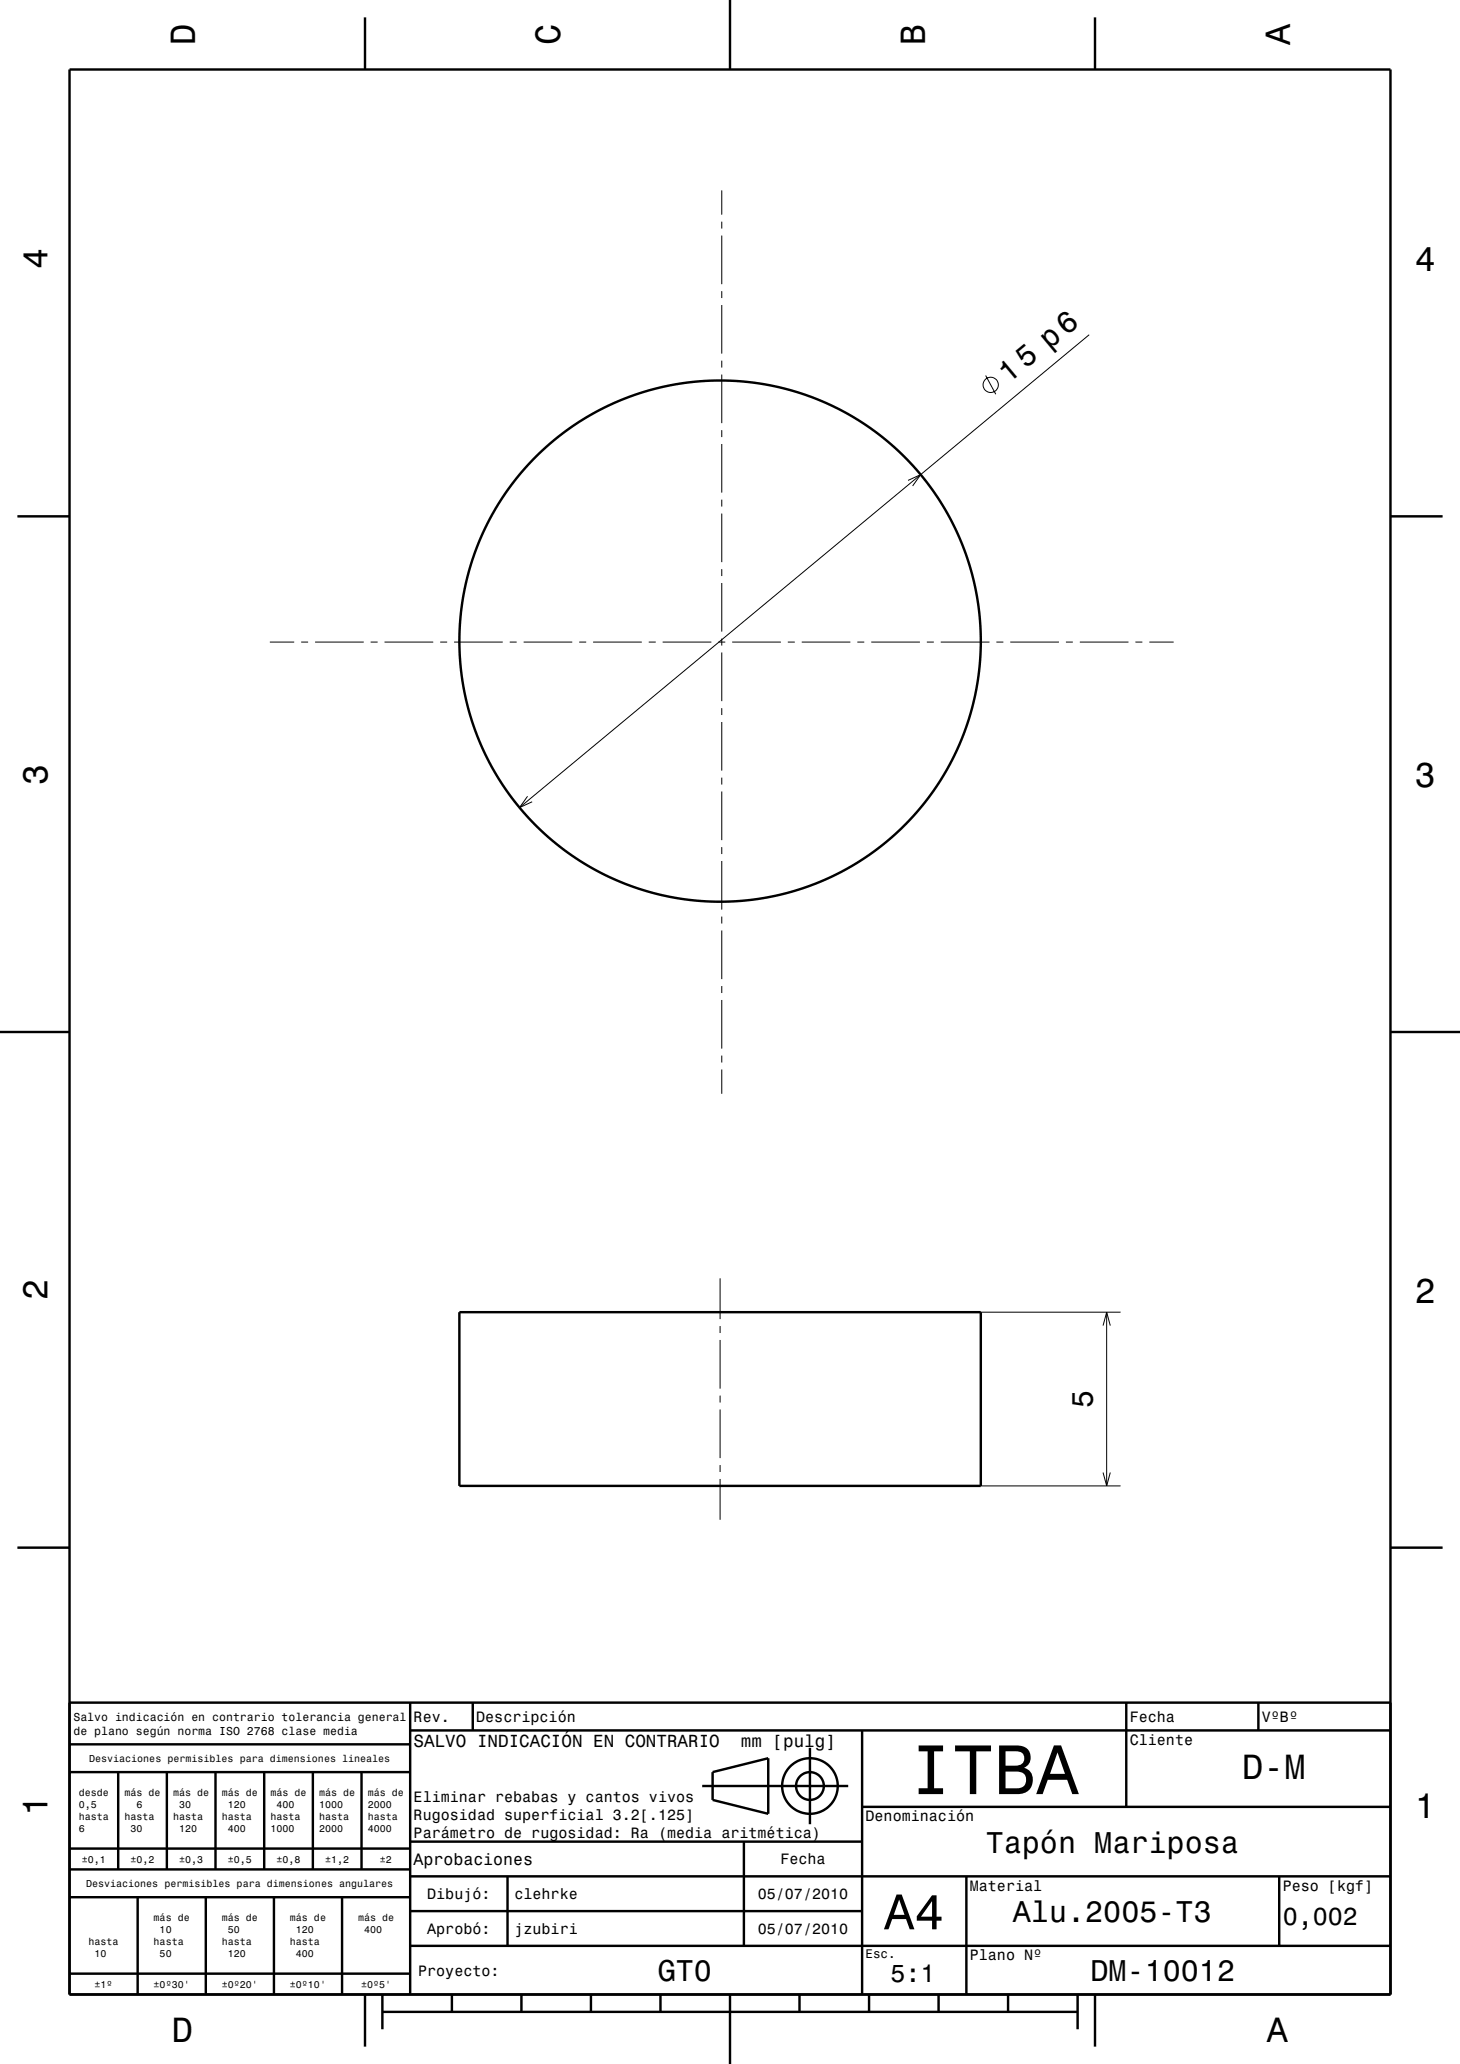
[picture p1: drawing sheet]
<svg xmlns="http://www.w3.org/2000/svg" width="210mm" height="297mm" viewBox="0 0 210 297" stroke-linecap="round" stroke-linejoin="round" font-family="sans-serif">
<g fill="none" stroke="#000" stroke-width=".14">
<path d="M103.8 27.4v3.5M103.8 31.9v1M103.8 33.9v7M103.8 41.9v1M103.8 43.9v7M103.8 51.9v1M103.8 53.9v7M141.8 54l1.4 2.7M156.7 48.2l-82 68M103.8 61.9v1M103.8 63.9v7M103.8 71.9v1"/>
<path d="M103.8 73.9v7M130.6 69.1l1.8-.8-1.1 1.6M38.8 92.4h3.5M43.3 92.4h1M45.3 92.4h7M53.3 92.4h1M55.3 92.4h7M63.3 92.4h1M65.3 92.4h7M73.3 92.4h1M75.3 92.4h7M83.3 92.4h1"/>
<path d="M85.3 92.4h7M93.3 92.4h1M95.3 92.4h7M103.3 92.4h1M103.8 81.9v1M103.8 83.9v7M103.8 91.9v1M103.8 93.9v7M105.3 92.4h7M113.3 92.4h1M115.3 92.4h7M123.3 92.4h1"/>
<path d="M125.3 92.4h7M133.3 92.4h1M135.3 92.4h7M143.3 92.4h1M145.3 92.4h7M153.3 92.4h1M155.3 92.4h7M163.3 92.4h1M165.3 92.4h3.5M75.9 114.6l-1.2 1.6 1.8-.8M103.8 101.9v1M103.8 103.9v7"/>
<path d="M103.8 111.9v1M103.8 113.9v7M103.8 121.9v1M103.8 123.9v7M103.8 131.9v1M103.8 133.9v7M103.8 141.9v1M103.8 143.9v7M103.8 151.9v1M103.8 153.9v3.5M103.6 183.9v5.9M103.6 190.8v1"/>
<path d="M103.6 192.8v7M141.1 188.8h20.1M158.7 190.7l.5-1.9 .5 1.9M159.2 188.8v25M103.6 200.8v1M103.6 202.8v7M103.6 210.8v1M103.6 212.8v5.9M141.1 213.8h20.1M158.7 211.9l.5 1.9 .5-1.9"/>
<circle cx="142.5" cy="55.4" r="1.1"/>
</g>
<g fill="none" stroke="#000" stroke-width=".35">
<path d="M10 10h190v277h-190zM52.5 2.5v7.5M105 0v10M157.5 2.5v7.5M2.5 74.3h7.5M200 74.3h7.5M0 148.5h10M200 148.5h10M66.1 188.8h75v25h-75zM2.5 222.7h7.5M200 222.7h7.5M10 245h190"/>
<path d="M10 255h49M10 251h49M17 255v14M24 255v14M31 255v14M38 255v14M45 255v14M52 255v14M59 245v42M59 249h141M68 245v4M101 257h21"/>
<path d="M102.5 255l8-2v8l-8-2zM116.5 251.5v11M124 249v38M162 245v15M181 245v4M10 273h49M10 269h49M10 266h49M19.8 273v14M29.6 273v14M39.4 273v14M49.2 273v14"/>
<path d="M59 280h141M59 275h65M59 270h141M59 265h65M73 270v10M107 265v15M124 260h76M139 270v17M184 270v10M10 284h49M52.5 287v7.5M55 289.5h100"/>
<path d="M55 287v5M65 287v2.5M75 287v2.5M85 287v2.5M95 287v2.5M105 287v10M115 287v2.5M125 287v2.5M135 287v2.5M145 287v2.5M155 287v5M157.5 287v7.5"/>
<circle cx="103.6" cy="92.3" r="37.5"/>
<circle cx="116.5" cy="257" r="4"/>
<circle cx="116.5" cy="257" r="2"/>
</g>
<text font-size="10.1" x="130.9" y="258.2">ITBA</text>
<text font-size="7.2" x="127.2" y="277.6">A4</text>
<g font-size="5">
<text x="28.1" y="6.5" transform="rotate(-90 28.1 6.5)">D</text>
<text x="80.6" y="6.5" transform="rotate(-90 80.6 6.5)">C</text>
<text x="133.1" y="6.5" transform="rotate(-90 133.1 6.5)">B</text>
<text x="185.6" y="6.5" transform="rotate(-90 185.6 6.5)">A</text>
<text x="6.8" y="38.7" transform="rotate(-90 6.8 38.7)">4</text>
<text x="203.5" y="39">4</text>
<text x="6.8" y="112.9" transform="rotate(-90 6.8 112.9)">3</text>
<text x="203.5" y="113.2">3</text>
<text x="6.8" y="187.1" transform="rotate(-90 6.8 187.1)">2</text>
<text x="203.5" y="187.4">2</text>
<text x="178.7" y="256">D-M</text>
<text x="6.8" y="261.3" transform="rotate(-90 6.8 261.3)">1</text>
<text x="203.5" y="261.6">1</text>
<text x="24.7" y="293.8">D</text>
<text x="182.2" y="293.8">A</text>
</g>
<g font-size="4.3">
<text x="145.1" y="55.2" transform="rotate(-40 145.1 55.2)">15 p6</text>
<text x="157.2" y="202.6" transform="rotate(-90 157.2 202.6)">5</text>
<text x="141.8" y="266.6">Tapón Mariposa</text>
<text x="145.7" y="276.6">Alu.2005-T3</text>
<text x="94.6" y="285.1">GT0</text>
<text x="156.8" y="285.1">DM-10012</text>
</g>
<g font-size="3.6">
<text x="184.5" y="277.1">0,002</text>
<text x="128.1" y="285.3">5:1</text>
</g>
<g font-size="2.5">
<text x="59.5" y="251.4">SALVO INDICACIÓN EN CONTRARIO</text>
<text x="106.6" y="251.4">mm [pulg]</text>
</g>
<text font-size="2.4" x="59.5" y="268.4">Aprobaciones</text>
<g font-size="2.2">
<text x="59.5" y="247.8">Rev.</text>
<text x="68.5" y="247.8">Descripción</text>
<text x="162.5" y="247.8">Fecha</text>
<text x="162.5" y="251.1">Cliente</text>
<text x="181.5" y="247.8">VºBº</text>
<text x="59.5" y="259.3">Eliminar rebabas y cantos vivos</text>
<text x="59.5" y="261.9">Rugosidad superficial 3.2[.125]</text>
<text x="124.5" y="262.1">Denominación</text>
<text x="59.5" y="264.5">Parámetro de rugosidad: Ra (media aritmética)</text>
<text x="112.2" y="268.3">Fecha</text>
<text x="61.4" y="273.3">Dibujó:</text>
<text x="74" y="273.3">clehrke</text>
<text x="109" y="273.3">05/07/2010</text>
<text x="139.5" y="272.1">Material</text>
<text x="184.5" y="272.1">Peso [kgf]</text>
<text x="61.4" y="278.3">Aprobó:</text>
<text x="74" y="278.3">jzubiri</text>
<text x="109" y="278.3">05/07/2010</text>
<text x="60.1" y="284.3">Proyecto:</text>
<text x="139.5" y="282.1">Plano Nº</text>
</g>
<text font-size="1.8" x="124.5" y="281.7">Esc.</text>
<g font-size="1.7">
<text x="10.6" y="247.6">Salvo indicación en contrario tolerancia general</text>
<text x="10.6" y="249.6">de plano según norma ISO 2768 clase media</text>
</g>
<g font-size="1.4">
<text x="12.8" y="253.5">Desviaciones permisibles para dimensiones lineales</text>
<text x="11.3" y="258.4">desde</text>
<text x="11.3" y="260.2">0,5</text>
<text x="11.3" y="261.9">hasta</text>
<text x="11.3" y="263.6">6</text>
<text x="17.9" y="258.4">más de</text>
<text x="17.9" y="261.9">hasta</text>
<text x="18.8" y="263.6">30</text>
<text x="19.6" y="260.2">6</text>
<text x="24.9" y="258.4">más de</text>
<text x="24.9" y="261.9">hasta</text>
<text x="25.8" y="260.2">30</text>
<text x="25.8" y="263.6">120</text>
<text x="31.9" y="258.4">más de</text>
<text x="31.9" y="261.9">hasta</text>
<text x="32.8" y="260.2">120</text>
<text x="32.8" y="263.6">400</text>
<text x="38.9" y="258.4">más de</text>
<text x="38.9" y="261.9">hasta</text>
<text x="38.9" y="263.6">1000</text>
<text x="39.8" y="260.2">400</text>
<text x="45.9" y="258.4">más de</text>
<text x="45.9" y="260.2">1000</text>
<text x="45.9" y="261.9">hasta</text>
<text x="45.9" y="263.6">2000</text>
<text x="52.9" y="258.4">más de</text>
<text x="52.9" y="260.2">2000</text>
<text x="52.9" y="261.9">hasta</text>
<text x="52.9" y="263.6">4000</text>
<text x="11.8" y="268">±0,1</text>
<text x="18.8" y="268">±0,2</text>
<text x="25.8" y="268">±0,3</text>
<text x="32.8" y="268">±0,5</text>
<text x="39.8" y="268">±0,8</text>
<text x="46.8" y="268">±1,2</text>
<text x="54.6" y="268">±2</text>
<text x="12.4" y="271.5">Desviaciones permisibles para dimensiones angulares</text>
<text x="12.7" y="279.9">hasta</text>
<text x="13.6" y="281.6">10</text>
<text x="22.1" y="276.4">más de</text>
<text x="22.1" y="279.9">hasta</text>
<text x="23" y="278.2">10</text>
<text x="23" y="281.6">50</text>
<text x="31.9" y="276.4">más de</text>
<text x="31.9" y="279.9">hasta</text>
<text x="32.8" y="278.2">50</text>
<text x="32.8" y="281.6">120</text>
<text x="41.7" y="276.4">más de</text>
<text x="41.7" y="279.9">hasta</text>
<text x="42.6" y="278.2">120</text>
<text x="42.6" y="281.6">400</text>
<text x="51.5" y="276.4">más de</text>
<text x="52.4" y="278.2">400</text>
<text x="13.6" y="286">±1º</text>
<text x="22.1" y="286">±0º30'</text>
<text x="31.9" y="286">±0º20'</text>
<text x="41.7" y="286">±0º10'</text>
<text x="51.9" y="286">±0º5'</text>
</g>
</svg>
